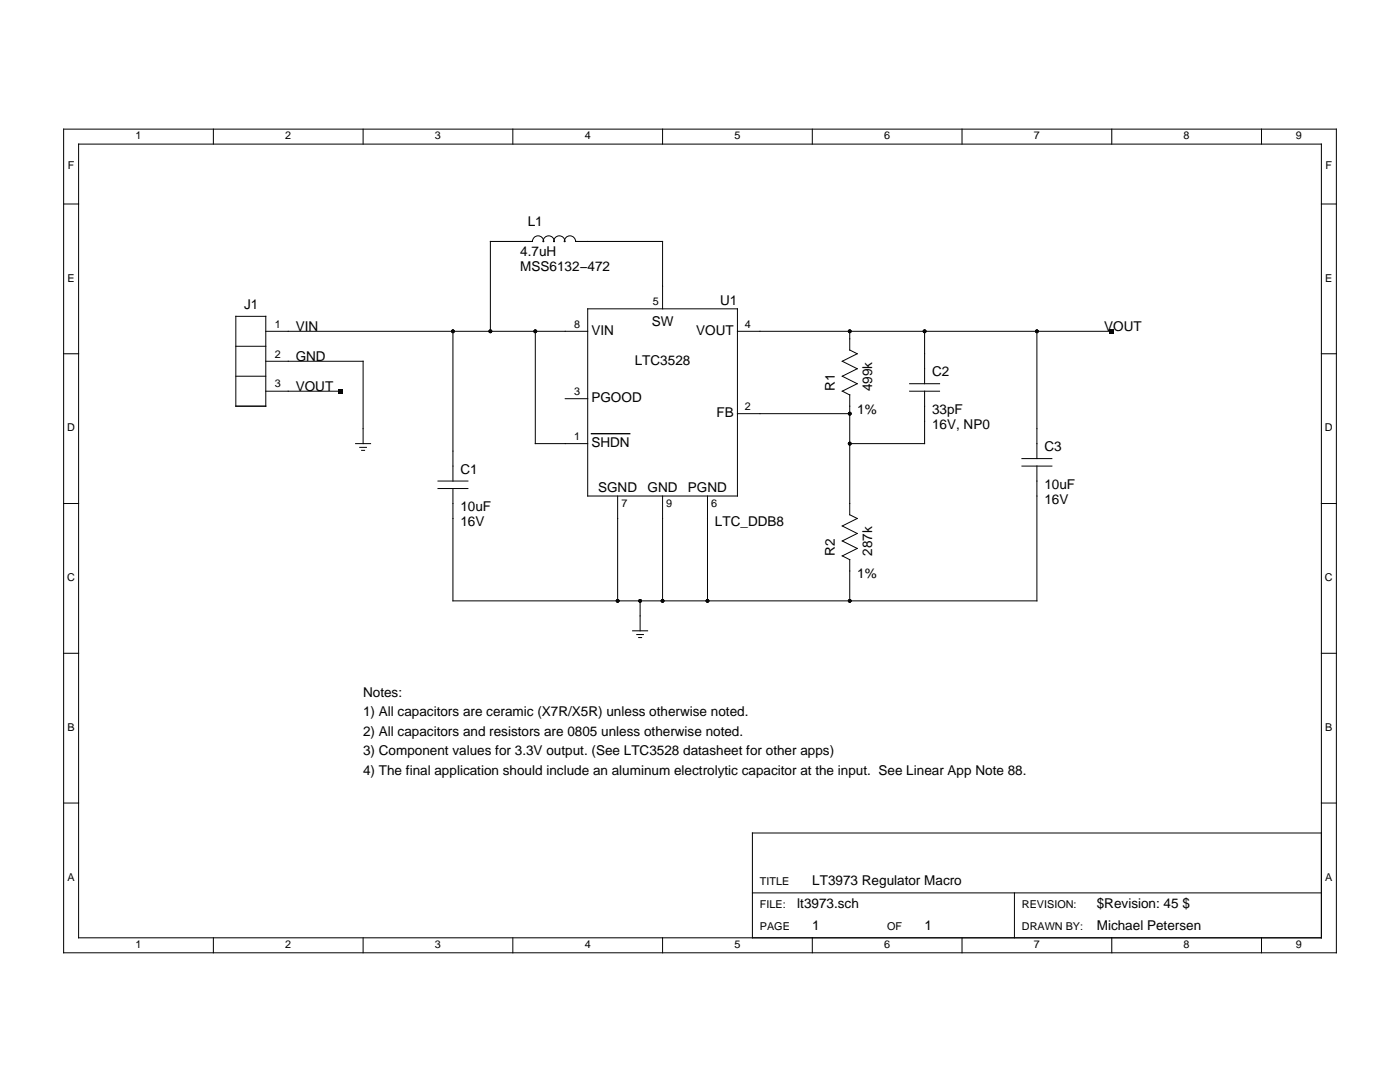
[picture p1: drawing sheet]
<svg xmlns="http://www.w3.org/2000/svg" width="279mm" height="216mm" viewBox="0 0 279 216" stroke-linecap="round" stroke-linejoin="round" font-family="sans-serif">
<g fill="none" stroke="#000" stroke-width=".2">
<path d="M12.7 25.8h254v164.3h-254zM15.7 28.8h248v158.3h-248zM42.6 25.8v3M72.5 25.8v3M102.3 25.8v3M132.2 25.8v3M162.1 25.8v3M192 25.8v3M221.9 25.8v3M251.8 25.8v3M12.7 40.7h3M263.7 40.7h3"/>
<path d="M12.7 70.6h3M47.1 63.1h5.9v17.9h-5.9zM47.1 69.1h5.9M47.1 75.1h5.9M53 66.1h64.3M53 72.1h19.5v16.4M53 78.1h15M90.4 66.1v29.9M106.8 66.1v22.4h10.5M112.8 79.6h4.5M117.3 61.6h29.9v37.4h-29.9zM132.2 61.6v-13.4h-17.3a1.09 1.09 0 0 0-1.2-1.2 1.09 1.09 0 0 0-1 1.2 1.07 1.07 0 0 0-1.1-1.1 1.07 1.07 0 0 0-1 1.1 1.07 1.07 0 0 0-1.1-1.1 1.07 1.07 0 0 0-1.1 1.1 1.09 1.09 0 0 0-1-1.2 1.09 1.09 0 0 0-1.1 1.2h-8.4v17.9"/>
<path d="M147.2 66.1h74.7M168.1 78l1.5 .8M169.6 66.1v3.7l1.5 .8-3 1.5 3 1.5-3 1.5 3 1.5-3 1.5M169.6 78.8v23.9l1.5 .8-3 1.5 3 1.4-3 1.5 3 1.5-3 1.5 1.5 .8v8.2M181.5 76.6h6M181.5 78.1h6M184.5 78.1v10.4h-14.9M184.5 66.1v10.5M206.9 66.1v25.4M263.7 70.6h3M71 88.5h3M71.8 89.3h1.3"/>
<path d="M72.2 89.9h.6M87.4 96h6M87.4 97.5h6M123.3 99v20.9M132.2 99v20.9M141.2 99v20.9M147.2 82.5h22.4M203.9 91.5h6M203.9 93h6M206.9 93v26.9h-116.5v-22.4M12.7 100.5h3M127.7 119.9v6"/>
<path d="M263.7 100.5h3M12.7 130.4h3M126.3 125.9h2.9M127.1 126.6h1.3M127.4 127.2h.6M263.7 130.4h3M12.7 160.2h3M150.2 178.2h113.5M202.5 178.2v8.9M263.7 166.2h-113.5v20.9M263.7 160.2h3M42.6 187.1v3"/>
<path d="M72.5 187.1v3M102.3 187.1v3M132.2 187.1v3M162.1 187.1v3M192 187.1v3M221.9 187.1v3M251.8 187.1v3"/>
</g>
<path d="M118 86.5h7.7" fill="none" stroke="#000" stroke-width=".27"/>
<g fill="#000">
<path d="M67.5 77.6h.9v.9h-.9zM221.4 65.7h.9v.9h-.9z"/>
<circle cx="90.4" cy="66.1" r=".37"/>
<circle cx="97.9" cy="66.1" r=".37"/>
<circle cx="106.8" cy="66.1" r=".37"/>
<circle cx="169.6" cy="66.1" r=".37"/>
<circle cx="184.5" cy="66.1" r=".37"/>
<circle cx="206.9" cy="66.1" r=".37"/>
<circle cx="169.6" cy="82.5" r=".37"/>
<circle cx="169.6" cy="88.5" r=".37"/>
<circle cx="123.3" cy="119.9" r=".37"/>
<circle cx="127.7" cy="119.9" r=".37"/>
<circle cx="132.2" cy="119.9" r=".37"/>
<circle cx="141.2" cy="119.9" r=".37"/>
<circle cx="169.6" cy="119.9" r=".37"/>
</g>
<g font-size="2.7">
<text x="105.3" y="45.2">L1</text>
<text x="103.8" y="51.2">4.7uH</text>
<text x="103.8" y="54.2">MSS6132−472</text>
<text x="48.7" y="61.6">J1</text>
<text x="130.1" y="65.1">SW</text>
<text x="143.7" y="60.9">U1</text>
<text x="59" y="66.1">VIN</text>
<text x="118" y="66.8">VIN</text>
<text x="138.9" y="66.8">VOUT</text>
<text x="220.4" y="66.1">VOUT</text>
<text x="59" y="72.1">GND</text>
<text x="126.7" y="72.8">LTC3528</text>
<text x="186" y="75.1">C2</text>
<text x="59" y="78.1">VOUT</text>
<text x="118" y="80.3">PGOOD</text>
<text x="143" y="83.2">FB</text>
<text x="166.6" y="78.1" transform="rotate(-90 166.6 78.1)">R1</text>
<text x="171.1" y="82.5">1%</text>
<text x="174.1" y="78.1" transform="rotate(-90 174.1 78.1)">499k</text>
<text x="186" y="82.5">33pF</text>
<text x="118" y="89.2">SHDN</text>
<text x="186" y="85.5">16V, NP0</text>
<text x="91.9" y="94.5">C1</text>
<text x="208.4" y="90">C3</text>
<text x="91.9" y="102">10uF</text>
<text x="119.4" y="98.2">SGND</text>
<text x="129.2" y="98.2">GND</text>
<text x="137.3" y="98.2">PGND</text>
<text x="208.4" y="97.5">10uF</text>
<text x="208.4" y="100.5">16V</text>
<text x="91.9" y="105">16V</text>
<text x="142.7" y="105">LTC_DDB8</text>
<text x="166.6" y="110.9" transform="rotate(-90 166.6 110.9)">R2</text>
<text x="174.1" y="110.9" transform="rotate(-90 174.1 110.9)">287k</text>
<text x="171.1" y="115.4">1%</text>
<text x="72.5" y="139">Notes:</text>
<text x="72.5" y="142.9">1) All capacitors are ceramic (X7R/X5R) unless otherwise noted.</text>
<text x="72.5" y="146.8">2) All capacitors and resistors are 0805 unless otherwise noted.</text>
<text x="72.5" y="150.7">3) Component values for 3.3V output. (See LTC3528 datasheet for other apps)</text>
<text x="72.5" y="154.6">4) The final application should include an aluminum electrolytic capacitor at the input. See Linear App Note 88.</text>
<text x="162.1" y="176.7">LT3973 Regulator Macro</text>
<text x="159.1" y="181.2">lt3973.sch</text>
<text x="162.1" y="185.6">1</text>
<text x="184.5" y="185.6">1</text>
<text x="218.9" y="181.2">$Revision: 45 $</text>
<text x="218.9" y="185.6">Michael Petersen</text>
</g>
<g font-size="2.2">
<text x="27" y="27.8">1</text>
<text x="56.9" y="27.8">2</text>
<text x="86.8" y="27.8">3</text>
<text x="116.7" y="27.8">4</text>
<text x="146.6" y="27.8">5</text>
<text x="176.5" y="27.8">6</text>
<text x="206.3" y="27.8">7</text>
<text x="236.2" y="27.8">8</text>
<text x="258.6" y="27.8">9</text>
<text x="13.5" y="33.8">F</text>
<text x="264.5" y="33.8">F</text>
<text x="13.5" y="56.2">E</text>
<text x="264.5" y="56.2">E</text>
<text x="54.8" y="65.4">1</text>
<text x="114.6" y="65.4">8</text>
<text x="130.3" y="60.9">5</text>
<text x="148.7" y="65.4">4</text>
<text x="54.8" y="71.3">2</text>
<text x="54.8" y="77.3">3</text>
<text x="114.6" y="78.8">3</text>
<text x="148.7" y="81.8">2</text>
<text x="13.4" y="86.1">D</text>
<text x="114.6" y="87.8">1</text>
<text x="264.4" y="86.1">D</text>
<text x="124" y="101.3">7</text>
<text x="133" y="101.3">9</text>
<text x="141.9" y="101.3">6</text>
<text x="13.4" y="116">C</text>
<text x="264.4" y="116">C</text>
<text x="13.5" y="145.9">B</text>
<text x="264.5" y="145.9">B</text>
<text x="13.5" y="175.7">A</text>
<text x="151.7" y="176.7">TITLE</text>
<text x="264.5" y="175.7">A</text>
<text x="151.7" y="181.2">FILE:</text>
<text x="151.7" y="185.6">PAGE</text>
<text x="177.1" y="185.6">OF</text>
<text x="203.9" y="181.2">REVISION:</text>
<text x="203.9" y="185.6">DRAWN BY:</text>
<text x="27" y="189.2">1</text>
<text x="56.9" y="189.2">2</text>
<text x="86.8" y="189.2">3</text>
<text x="116.7" y="189.2">4</text>
<text x="146.6" y="189.2">5</text>
<text x="176.5" y="189.2">6</text>
<text x="206.3" y="189.2">7</text>
<text x="236.2" y="189.2">8</text>
<text x="258.6" y="189.2">9</text>
</g>
</svg>
